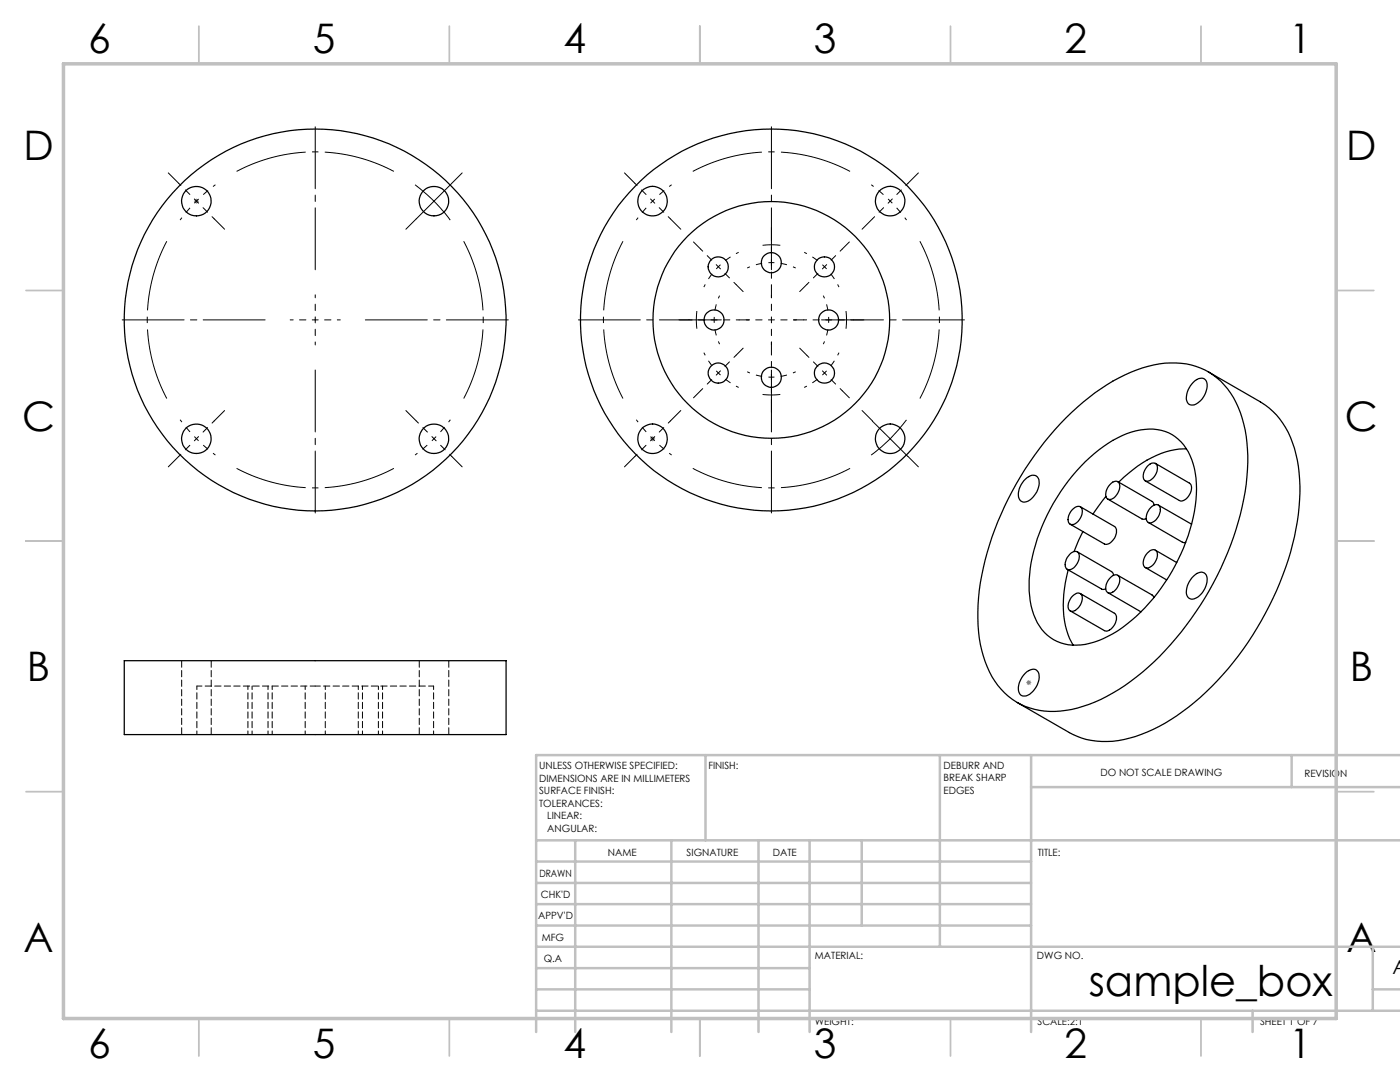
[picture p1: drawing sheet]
<svg xmlns="http://www.w3.org/2000/svg" width="279mm" height="216mm" viewBox="0 0 279 216" stroke-linecap="round" stroke-linejoin="round" font-family="sans-serif">
<path d="M38.8 39.8l.7 .7M39.2 39.7v.9M39.5 39.8l-.7 .7M38.7 40.1h1M129.7 87.6h1M129.9 87.2l.7 .7M130.2 87.1v1M130.6 87.2l-.7 .7M204.8 136.2h1M205 135.9l.7 .7M205.3 135.7v1M205.7 135.9l-.7 .7" fill="none" stroke="#808080" stroke-width=".2"/>
<g fill="none" stroke="#000" stroke-width=".2" stroke-dasharray="15.2 1.3 1.3 1.3" stroke-dashoffset="14.6" stroke-linecap="butt">
<path d="M39.2 40.1l-3.3 3.8M39.2 40.1l3.8-3.2M130.2 40.1l-3.2 3.8M130.2 40.1l3.8-3.2M143.4 53.2a15 15 0 0 0-2.9 4.1M143.4 53.2a15 15 0 0 1 4-2.9M154 52.4a11.4 11.4 0 0 0-4.9 1.1M154 52.4a11.4 11.4 0 0 1 4.8 1.1M164.6 53.2a15 15 0 0 0-4.1-2.9M164.6 53.2a15 15 0 0 1 2.8 4.1M177.7 40.1l-3.8-3.2M177.7 40.1l3.2 3.8"/>
<path d="M142.5 63.8a11.4 11.4 0 0 0 1.1 4.9M142.5 63.8a11.4 11.4 0 0 1 1.1-4.8M143.4 74.4a15 15 0 0 0 4 2.9M143.4 74.4a15 15 0 0 1-2.9-4M154 75.3a11.4 11.4 0 0 0 4.8-1.1M154 75.3a11.4 11.4 0 0 1-4.9-1.1M164.6 74.4a15 15 0 0 0 2.8-4M164.6 74.4a15 15 0 0 1-4.1 2.9M165.4 63.8a11.4 11.4 0 0 0-1.1-4.8M165.4 63.8a11.4 11.4 0 0 1-1.1 4.9M39.2 87.5l3.8 3.3M39.2 87.5l-3.3-3.7"/>
<path d="M86.6 87.5l3.3-3.7M86.6 87.5l-3.8 3.3M130.2 87.5l3.8 3.3M130.2 87.5l-3.2-3.7"/>
</g>
<path d="M78.6 34.2a33.5 33.5 0 0 0-31.4 0M169.7 34.2a33.5 33.5 0 0 0-31.4 0M33.3 48.1a33.5 33.5 0 0 0 0 31.4M124.3 48.1a33.5 33.5 0 0 0 0 31.4M92.5 79.5a33.5 33.5 0 0 0 0-31.4M183.6 79.5a33.5 33.5 0 0 0 0-31.4M47.2 93.5a33.5 33.5 0 0 0 31.4 0M138.3 93.5a33.5 33.5 0 0 0 31.4 0" fill="none" stroke="#000" stroke-width=".2" stroke-dasharray="15.2 1.3 1.3 1.3" stroke-dashoffset=".8" stroke-linecap="butt"/>
<path d="M155.7 48.9l-1.7-.1-1.8 .1M139.1 62.1l-.1 1.7 .1 1.8M152.2 78.7l1.8 .1 1.7-.1M168.8 65.6l.1-1.8-.1-1.7" fill="none" stroke="#000" stroke-width=".2" stroke-dasharray="15.2 1.3 1.3 1.3" stroke-linecap="butt"/>
<path d="M82.8 36.9a34.4 34.4 0 0 1 7.1 7M90.1 36.6l-7 7.1M174.1 84l3.6 3.6M177.7 87.6l-3.9 3.2M177.7 87.6l3.5 3.5M180.9 83.8l-3.2 3.8" fill="none" stroke="#000" stroke-width=".2"/>
<g fill="none" stroke="#c0c0c0" stroke-width=".35">
<path d="M39.7 5.2v7.5M89.7 5.2v7.5M139.7 5.2v7.5M189.7 5.2v7.5M239.7 5.2v7.5M5.2 58h7.5M266.7 58h7.5M5.2 107.9h7.5M266.7 107.9h7.5M5.2 158h7.5M266.7 158h7.5M39.7 203.2v7.5"/>
<path d="M89.7 203.2v7.5M139.7 203.2v7.5M189.7 203.2v7.5M239.7 203.2v7.5"/>
</g>
<g fill="none" stroke="#c0c0c0" stroke-width=".5">
<path d="M140.8 150.7v17M187.6 150.7v38.2M205.8 150.7v55.2M205.8 157.1h73.6M257.8 150.7v6.4M279.4 150.7h-172.4v55.2M107 176.2h98.8M107 171.9h98.8M107 167.7h172.4M114.8 167.7v38.2M134 167.7v38.2M151.4 167.7v38.2"/>
<path d="M161.6 167.7v38.2M172 167.7v17M107 184.7h98.8M107 180.4h98.8M107 197.4h54.6M107 193.2h54.6M107 188.9h172.4M274 197.4h5.4M274 188.9v12.8M107 201.7h172.4M250 201.7v4.2"/>
</g>
<path d="M12.7 12.7h254v190.5h-254z" fill="none" stroke="#c0c0c0" stroke-width=".7"/>
<g fill="none" stroke="#000" stroke-width=".2" stroke-dasharray="15.2 1.3 1.3 1.3">
<path d="M35.7 36.6l-2.1-2.1M90.2 36.6l2-2.1M126.7 36.6l-2.1-2.1M181.2 36.6l2.1-2.1M42.7 43.7l2.1 2M83.1 43.7l-2.1 2M133.8 43.7l2.1 2M139.8 49.7l-1.4-1.4M146.9 56.8l1.4 1.4M154 47.4v-2M154 57.4v2M161 56.8l-1.4 1.4"/>
<path d="M168.1 49.7l1.4-1.4M174.1 43.7l-2.1 2M137.5 63.8h-2M139.8 78l-1.4 1.4M146.9 70.9l1.4-1.4M147.5 63.8h2M154 70.3v-2M160.4 63.8h-2M161 70.9l-1.4-1.4M168.1 78l1.4 1.4M170.4 63.8h2M35.7 91.1l-2.1 2.1"/>
<path d="M42.7 84l2.1-2.1M83.1 84l-2.1-2.1M90.2 91.1l2 2.1M126.7 91.1l-2.1 2.1M133.8 84l2.1-2.1M154 80.3v2M174.1 84l-2.1-2.1M181.2 91.1l2.1 2.1"/>
</g>
<g fill="none" stroke="#000" stroke-width=".2" stroke-dasharray="15.2 1.3 1.3 1.3" stroke-dashoffset="14.6">
<path d="M39.2 40.1l-3.5-3.5M39.2 40.1l3.5 3.6M130.2 40.1l-3.5-3.5M130.2 40.1l3.6 3.6M143.4 53.2l-3.6-3.5M143.4 53.2l3.5 3.6M154 52.4v-5M154 52.4v5M164.6 53.2l3.5-3.5M164.6 53.2l-3.6 3.6M177.7 40.1l3.5-3.5M177.7 40.1l-3.6 3.6"/>
<path d="M62.9 63.8v-5M62.9 63.8h-5M62.9 63.8v5M62.9 63.8h5M142.5 63.8h-5M142.5 63.8h5M143.4 74.4l-3.6 3.6M143.4 74.4l3.5-3.5M154 63.8v-5M154 63.8h-5M154 63.8v5M154 63.8h5"/>
<path d="M154 75.3v5M154 75.3v-5M164.6 74.4l3.5 3.6M164.6 74.4l-3.6-3.5M165.4 63.8h5M165.4 63.8h-5M39.2 87.5l-3.5 3.6M39.2 87.5l3.5-3.5M86.6 87.5l3.6 3.6M86.6 87.5l-3.5-3.5M130.2 87.5l-3.5 3.6M130.2 87.5l3.6-3.5"/>
</g>
<path d="M62.9 53.8v-28.5M154 53.8v-28.5M52.9 63.8h-28.5M62.9 73.8v28.6M72.9 63.8h28.5M144 63.8h-28.6M154 73.8v28.6M164 63.8h28.5" fill="none" stroke="#000" stroke-width=".2" stroke-dasharray="15.2 1.3 1.3 1.3" stroke-dashoffset="2.9"/>
<g fill="none" stroke="#000" stroke-width=".25">
<path d="M238.2 76.2a1.6 1.6 0 0 1 2.5-.2 4 4 0 0 1-2.7 4.8 1.29 1.29 0 0 1-1.2-1.7l.3-1.3zM241.1 74.2l10.4 6a15.5 15.5 0 0 1 7.1 10.4 39.4 39.4 0 0 1-1 19.6 61.8 61.8 0 0 1-21.6 31.8 28 28 0 0 1-15.1 6 13.6 13.6 0 0 1-7.5-1.8l-10.4-6M204.6 95.6l.4-.3a1.39 1.39 0 0 1 2.3 .4 4.2 4.2 0 0 1-2.8 4.5 1.38 1.38 0 0 1-1.3-1.8l.2-.9 .4-.8zM212.7 83.4a37.1 37.1 0 0 1 17.6-10.6 14.3 14.3 0 0 1 13.4 3.3 20 20 0 0 1 5.3 13.5 51.4 51.4 0 0 1-6.1 25.3 59.8 59.8 0 0 1-18.4 21.9 26.3 26.3 0 0 1-15 5.2 13.7 13.7 0 0 1-12.9-10 32.7 32.7 0 0 1-.7-17.2 63.4 63.4 0 0 1 16.8-31.4zM216.6 92.1a21.6 21.6 0 0 1 11-6.3 8.6 8.6 0 0 1 10.2 5.9 23.6 23.6 0 0 1-.7 15.2 36.9 36.9 0 0 1-15 19.6 13.7 13.7 0 0 1-9.7 2 8.8 8.8 0 0 1-6.4-6.7 25.8 25.8 0 0 1 1.5-15.5 40.4 40.4 0 0 1 9.1-14.2zM220.7 99.1l-2.6 3.5M221.1 99.6l6.8 3.9h.8M221.5 96.7a1.01 1.01 0 0 1 1-.7 1.01 1.01 0 0 1 .9 .7 2.84 2.84 0 0 1-1.9 3 .91 .91 0 0 1-.8-1.4l.4-1zM223.1 96.1l6.8 3.9 .3 .4 .1 .4M229 93a1.04 1.04 0 0 1 1-.6 1.04 1.04 0 0 1 1 .7 2.66 2.66 0 0 1-2.2 2.9 1.37 1.37 0 0 1-.4-2zM230.6 92.5l6.8 3.9a1.72 1.72 0 0 1 0 2.3 1.77 1.77 0 0 1-2 1.2l-6.8-3.9M236.8 89.6a17.4 17.4 0 0 0-11.6 4.9l-1.9 1.7"/>
<path d="M213 113.6l6.8 3.9 .2 .1 .7-.1M213.2 113.7a21.3 21.3 0 0 0 .3 13.7l.7 1.3M213.5 110.6a1.02 1.02 0 0 1 1-.6 1.02 1.02 0 0 1 .9 .7 2.84 2.84 0 0 1-1.9 3 .79 .79 0 0 1-.9-1l.2-1.1zM214 119l.3-.3a.96 .96 0 0 1 1.3-.3 .96 .96 0 0 1 .4 1.3 2.59 2.59 0 0 1-2.2 2.3 1.37 1.37 0 0 1-.4-2.1zM214 101.7a1.1 1.1 0 0 1 1.9-.2 2.76 2.76 0 0 1-1.9 3.2 .91 .91 0 0 1-.8-1.4l.4-1zM215 110.1l6.8 4 .3 .3 .1 .4M215.6 101.1l6.8 4a2.1 2.1 0 0 1-.5 2.9l-.8 .5h-.7l-6.8-3.9M215.6 118.4l6.8 4a2.1 2.1 0 0 1-.5 2.9l-.5 .4a.87 .87 0 0 1-1 .1l-6.8-3.9M216.1 106.1l-1.8 4M221.1 118.3l6.6 3.8M221.5 115.3a1.01 1.01 0 0 1 1-.6 1.01 1.01 0 0 1 .9 .7 2.61 2.61 0 0 1-2.1 2.9 1.35 1.35 0 0 1-.4-2zM223.1 114.8l6.8 3.9 .4 .5"/>
<path d="M228.6 113.2l4.2 2.5M229 110.3a1.08 1.08 0 0 1 1.9-.2 2.81 2.81 0 0 1-1.9 3.2 1.08 1.08 0 0 1-.8-1.6zM229.2 104.2l6.8 4h.6M229.9 101.1a.98 .98 0 0 1 1.3-.3 .98 .98 0 0 1 .4 1.2 2.59 2.59 0 0 1-2.2 2.4 1.4 1.4 0 0 1-.4-2.1zM230.6 109.8l4.2 2.5M231.2 100.8l6.6 3.8M238.2 115a1.55 1.55 0 0 1 2.5-.2 4 4 0 0 1-2.7 4.8 1.34 1.34 0 0 1-1.2-1.8l.2-.9 .3-.8zM24.8 131.8h76.2v14.8h-76.2zM204.6 134.3a1.6 1.6 0 0 1 2.6-.2 3.9 3.9 0 0 1-2.7 4.8 1.33 1.33 0 0 1-1.3-1.8l.4-1.2z"/>
<circle cx="39.2" cy="40.1" r="2.95"/>
<circle cx="86.6" cy="40.1" r="2.94"/>
<circle cx="130.2" cy="40.1" r="2.96"/>
<circle cx="143.3" cy="53.3" r="2.01"/>
<circle cx="153.9" cy="52.4" r="2.01"/>
<circle cx="164.5" cy="53.3" r="2"/>
<circle cx="177.6" cy="40.1" r="2.96"/>
<circle cx="62.9" cy="63.9" r="38.1"/>
<circle cx="142.5" cy="63.8" r="2"/>
<circle cx="143.3" cy="74.4" r="2.01"/>
<circle cx="153.9" cy="75.3" r="2.01"/>
<circle cx="154" cy="63.8" r="38.1"/>
<circle cx="154" cy="63.8" r="23.6"/>
<circle cx="164.5" cy="74.4" r="2.01"/>
<circle cx="165.4" cy="63.8" r="1.99"/>
<circle cx="39.2" cy="87.5" r="2.95"/>
<circle cx="86.6" cy="87.6" r="2.94"/>
<circle cx="130.2" cy="87.6" r="2.96"/>
<circle cx="177.6" cy="87.6" r="2.96"/>
</g>
<path d="M39.3 136.9h23.6M62.9 136.9h23.6" fill="none" stroke="#000" stroke-width=".2" stroke-dasharray="1.3 .6" stroke-dashoffset=".3"/>
<path d="M36.3 131.8v14.7M83.7 131.8v14.7M42.2 146.5v-14.7M89.6 146.5v-14.7" fill="none" stroke="#000" stroke-width=".2" stroke-dasharray="1.3 .6" stroke-dashoffset="-.1"/>
<path d="M39.3 136.9v9.6M49.5 136.9v9.6M50.3 136.9v9.6M60.9 136.9v9.6M71.5 136.9v9.6M72.3 136.9v9.6M53.5 146.5v-9.6M54.3 146.5v-9.6M64.9 146.5v-9.6M75.5 146.5v-9.6M76.3 146.5v-9.6M86.5 146.5v-9.6" fill="none" stroke="#000" stroke-width=".2" stroke-dasharray="1.3 .6" stroke-dashoffset=".6"/>
<text font-size="8.5" x="217.3" y="198.6">sample_box</text>
<g font-size="8.1">
<text x="17.6" y="10.7">6</text>
<text x="62.4" y="10.7">5</text>
<text x="112.4" y="10.7">4</text>
<text x="162.4" y="10.7">3</text>
<text x="212.4" y="10.7">2</text>
<text x="257.3" y="10.7">1</text>
<text x="4.7" y="31.9">D</text>
<text x="268.7" y="31.9">D</text>
<text x="4.4" y="85.9">C</text>
<text x="268.4" y="85.9">C</text>
<text x="5.4" y="135.9">B</text>
<text x="269.4" y="135.9">B</text>
<text x="4.7" y="189.9">A</text>
<text x="268.7" y="189.9">A</text>
<text x="17.6" y="211.2">6</text>
<text x="62.4" y="211.2">5</text>
<text x="112.4" y="211.2">4</text>
<text x="162.4" y="211.2">3</text>
<text x="212.4" y="211.2">2</text>
<text x="257.3" y="211.2">1</text>
</g>
<text font-size="3.9" x="277.9" y="194.4">A</text>
<g font-size="2">
<text x="107.6" y="153.5">UNLESS OTHERWISE SPECIFIED:</text>
<text x="107.6" y="156">DIMENSIONS ARE IN MILLIMETERS</text>
<text x="141.4" y="153.5">FINISH:</text>
<text x="188.3" y="153.4">DEBURR AND</text>
<text x="188.3" y="155.9">BREAK SHARP</text>
<text x="219.6" y="154.9">DO NOT SCALE DRAWING</text>
<text x="260.3" y="155.1">REVISION</text>
<text x="107.6" y="158.5">SURFACE FINISH:</text>
<text x="107.6" y="161">TOLERANCES:</text>
<text x="188.3" y="158.4">EDGES</text>
<text x="109.2" y="163.5">LINEAR:</text>
<text x="109.2" y="166">ANGULAR:</text>
<text x="121.3" y="170.9">NAME</text>
<text x="137" y="170.8">SIGNATURE</text>
<text x="154.2" y="170.8">DATE</text>
<text x="207.1" y="170.8">TITLE:</text>
<text x="107.6" y="175">DRAWN</text>
<text x="107.9" y="179.2">CHK'D</text>
<text x="107.4" y="183.3">APPV'D</text>
<text x="108.1" y="187.7">MFG</text>
<text x="108.5" y="191.9">Q.A</text>
<text x="162.6" y="191.4">MATERIAL:</text>
<text x="207" y="191.4">DWG NO.</text>
<text x="162.6" y="204.4">WEIGHT:</text>
<text x="207.1" y="204.5">SCALE:2:1</text>
<text x="251.5" y="204.5">SHEET 1 OF 7</text>
</g>
</svg>
